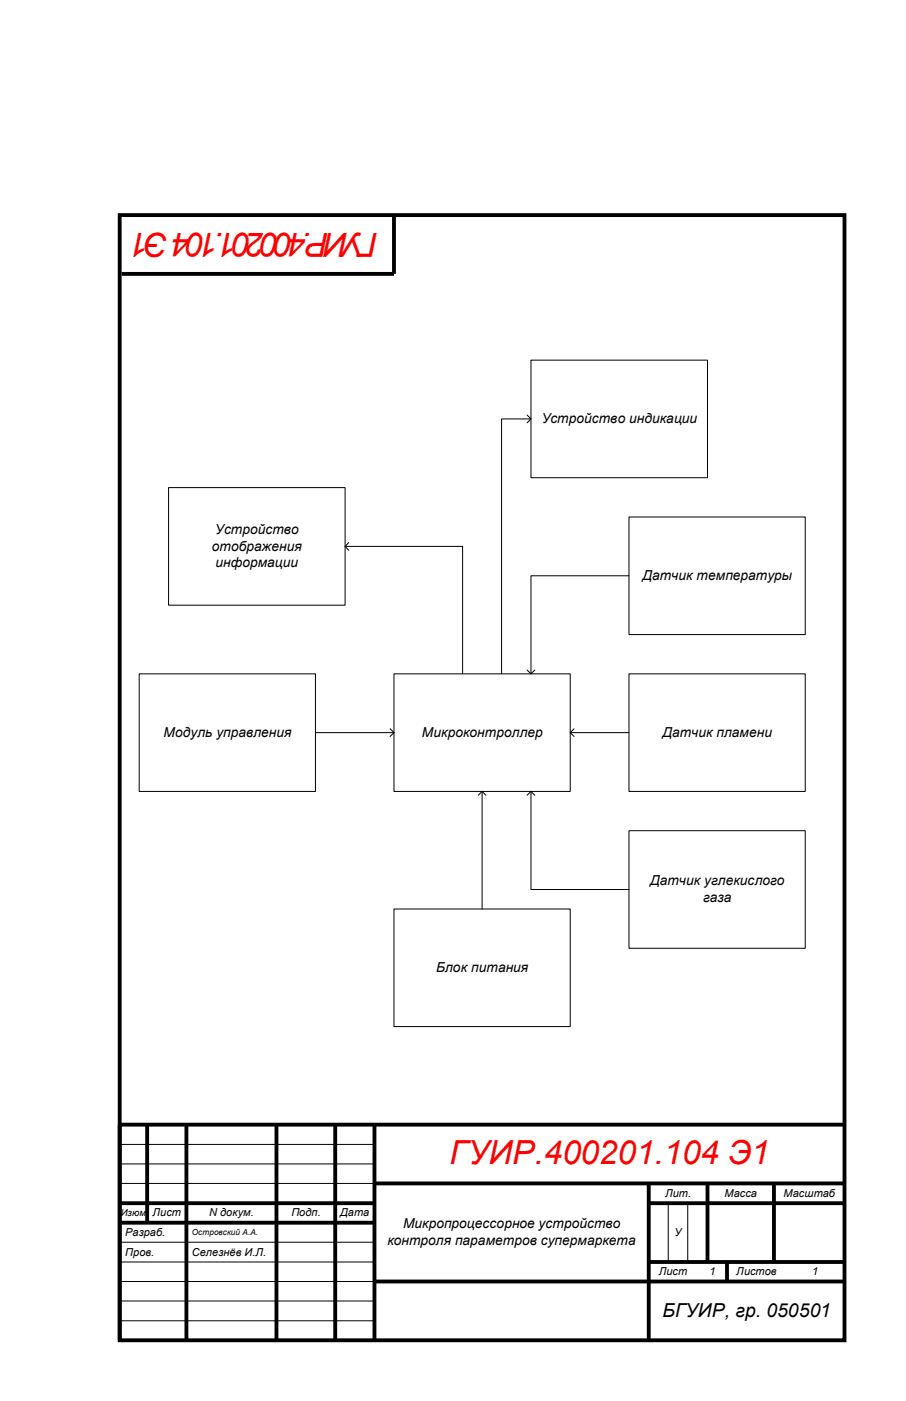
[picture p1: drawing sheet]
<svg xmlns="http://www.w3.org/2000/svg" width="140mm" height="216mm" viewBox="0 0 140 216" stroke-linecap="round" stroke-linejoin="round" font-family="sans-serif">
<g fill="none" stroke="#000" stroke-width=".59">
<path d="M18.5 33.1h111.7v173.4h-111.7zM60.7 33.1v9.1h-41.9M22.7 173.3v15.1M28.7 173.3v33.2M42.6 173.3v33.2M51.7 173.3v33.2M57.7 173.3v33.2M130.2 173.3h-111.7v33.2M18.5 185.4h39.2M18.5 188.4h39.2M57.7 182.4h72.5M57.7 197.5h72.5"/>
<path d="M100 182.4v24.1M100 194.5h30.2M100 185.4h30.2M109.1 182.4v12.1M112.1 194.5v3M119.3 182.4v12.1"/>
</g>
<path d="M18.5 176.4h39.2M18.5 179.4h39.2M18.5 194.5h39.2M18.5 197.5h39.2M18.5 182.4h39.2M18.5 191.4h39.2M103 185.4v9.1M106 185.4v9.1M18.5 200.5h39.2M18.5 203.5h39.2" fill="none" stroke="#000" stroke-width=".15"/>
<path d="M60.7 103.8h27.2v18.2h-27.2z" fill="#fff"/>
<path d="M60.7 103.8h27.2v18.2h-27.2z" fill="none" stroke="#000" stroke-width=".15"/>
<path d="M81.9 55.5h27.2v18.1h-27.2z" fill="#fff"/>
<path d="M81.9 55.5h27.2v18.1h-27.2z" fill="none" stroke="#000" stroke-width=".15"/>
<path d="M97 128h27.2v18.1h-27.2z" fill="#fff"/>
<path d="M97 128h27.2v18.1h-27.2z" fill="none" stroke="#000" stroke-width=".15"/>
<path d="M21.5 103.8h27.1v18.2h-27.1z" fill="#fff"/>
<path d="M21.5 103.8h27.1v18.2h-27.1z" fill="none" stroke="#000" stroke-width=".15"/>
<path d="M97 103.8h27.2v18.2h-27.2z" fill="#fff"/>
<path d="M97 103.8h27.2v18.2h-27.2z" fill="none" stroke="#000" stroke-width=".15"/>
<path d="M97 79.7h27.2v18.1h-27.2z" fill="#fff"/>
<path d="M97 79.7h27.2v18.1h-27.2z" fill="none" stroke="#000" stroke-width=".15"/>
<path d="M60.7 140.1h27.2v18.1h-27.2z" fill="#fff"/>
<path d="M97 88.7h-15.1v15.1M81.3 103.3l.6 .5 .6-.5M87.9 112.9h9.1M88.5 112.3l-.6 .6 .6 .6M73.7 122.6l.6-.6 .6 .6M74.3 122v18.1M81.3 122.6l.6-.6 .6 .6M81.9 122v15.1h15.1M60.7 140.1h27.2v18.1h-27.2z" fill="none" stroke="#000" stroke-width=".15"/>
<path d="M26 75.1h27.2v18.2h-27.2z" fill="#fff"/>
<path d="M26 75.1h27.2v18.2h-27.2zM81.3 64l.6 .6-.6 .6M81.9 64.6h-4.6v39.2M53.2 84.2h18.1v19.6M53.8 83.6l-.6 .6 .6 .6M48.6 112.9h12.1M60.2 112.3l.5 .6-.5 .6" fill="none" stroke="#000" stroke-width=".15"/>
<g font-size="5.1" fill="#f00">
<text x="58.3" y="35.9" transform="rotate(-180 58.3 35.9)">ГУИР.400201.104 Э1</text>
<text x="69.3" y="179.4">ГУИР.400201.104 Э1</text>
</g>
<text font-size="3" x="102.2" y="202.9">БГУИР, гр. 050501</text>
<g font-size="2.1">
<text x="83.5" y="65.2">Устройство индикации</text>
<text x="33.2" y="82.3">Устройство</text>
<text x="32.7" y="84.9">отображения</text>
<text x="33.2" y="87.4">информации</text>
<text x="99.1" y="89.4">Датчик температуры</text>
<text x="25.2" y="113.6">Модуль управления</text>
<text x="65.1" y="113.6">Микроконтроллер</text>
<text x="102.1" y="113.6">Датчик пламени</text>
<text x="100.2" y="136.4">Датчик углекислого</text>
<text x="108.4" y="139">газа</text>
<text x="67.3" y="149.8">Блок питания</text>
<text x="59.7" y="191.9">контроля параметров супермаркета</text>
<text x="62.1" y="189.3">Микропроцессорное устройство</text>
</g>
<g font-size="1.7">
<text x="102.6" y="184.4">Лит.</text>
<text x="111.7" y="184.4">Масса</text>
<text x="120.8" y="184.4">Масштаб</text>
<text x="19.3" y="190.5">Разраб.</text>
<text x="23.5" y="187.4">Лист</text>
<text x="32.3" y="187.4">N докум.</text>
<text x="44.9" y="187.4">Подп.</text>
<text x="52.5" y="187.4">Дата</text>
<text x="104" y="190.5">У</text>
<text x="19.3" y="193.5">Пров.</text>
<text x="29.6" y="193.5">Селезнёв И.Л.</text>
<text x="101.6" y="196.5">Лист</text>
<text x="109.4" y="196.5">1</text>
<text x="113.5" y="196.5">Листов</text>
<text x="125.2" y="196.5">1</text>
</g>
<text font-size="1.5" x="18.6" y="187.4">Изюм</text>
<text font-size="1.3" x="29.6" y="190.3">Островский А.А.</text>
</svg>
